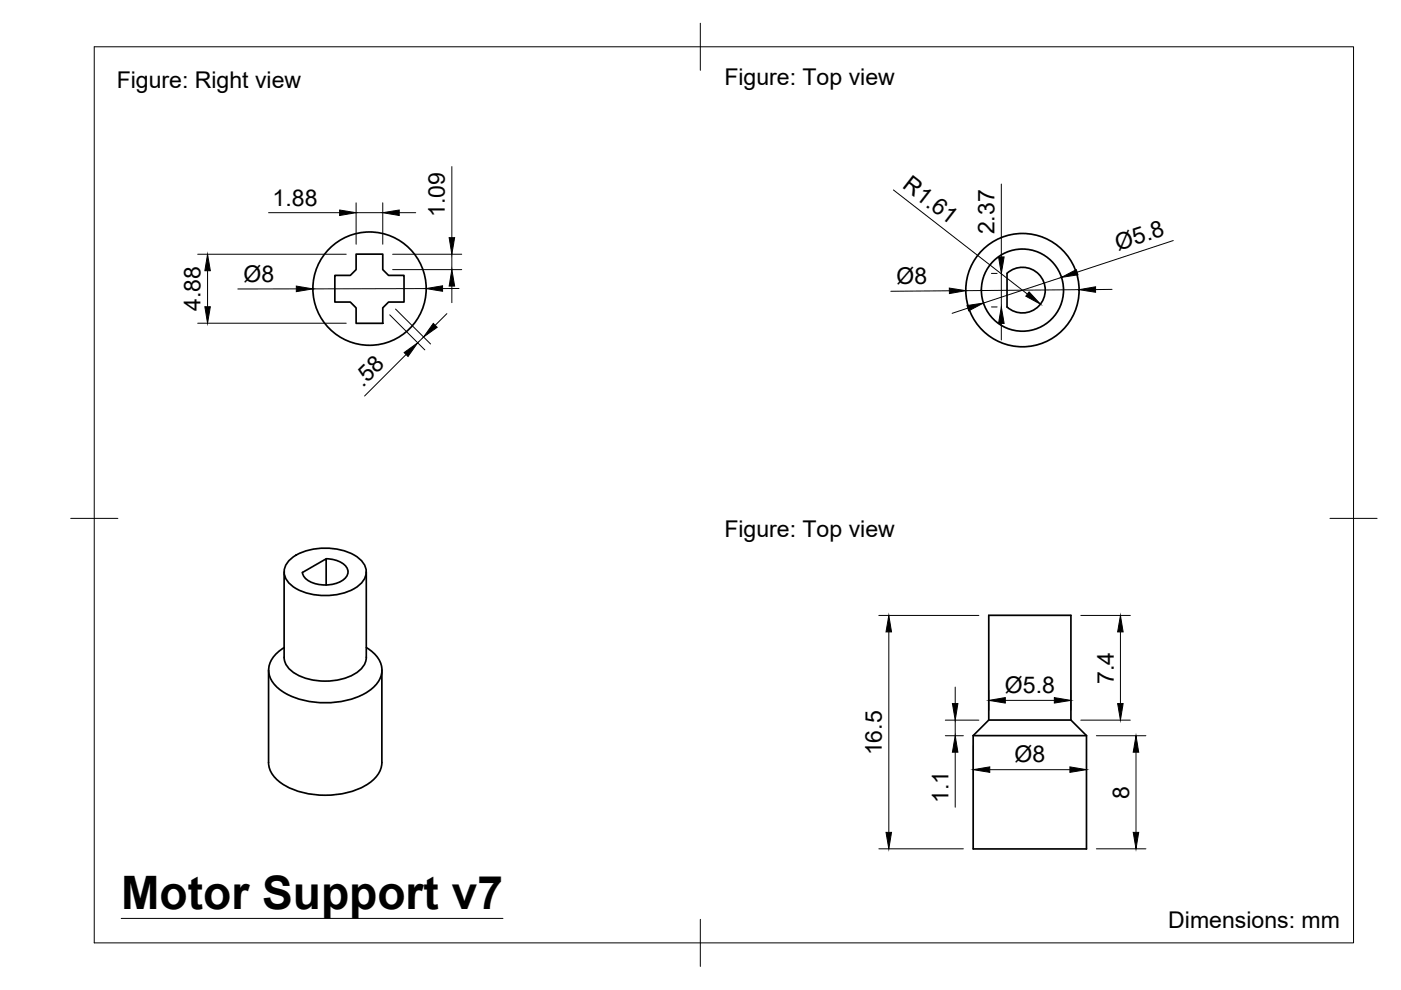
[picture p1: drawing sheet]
<svg xmlns="http://www.w3.org/2000/svg" width="297mm" height="210mm" viewBox="0 0 297 210" stroke-linecap="round" stroke-linejoin="round" font-family="sans-serif">
<!-- layer: Visible -->
<g fill="none" stroke="#000" stroke-width=".36">
<path d="M75.5 53.9h5.7v3.3l1.2 1.2h3.3v5.6h-3.3l-1.2 1.3v3.3h-5.7v-3.3l-1.2-1.3h-3.3v-5.6h3.3l1.2-1.2zM213.5 58a4.8 4.8 0 0 1 6.7 .1 4.8 4.8 0 0 1 0 6.8 4.8 4.8 0 0 1-6.7 .2v-7.1M61.2 119a11.4 11.4 0 0 1 9.6-2.7 8.9 8.9 0 0 1 6.5 3.4 3.4 3.4 0 0 1-1.3 4.5 13 13 0 0 1-14.1 0 3.4 3.4 0 0 1-.7-5.2zM69.2 118.5a4.9 4.9 0 0 1 4.5 2.2 2.49 2.49 0 0 1-2 2.8 7 7 0 0 1-7.1-1.1l-.5-1 5.1-2.9v5.6M60.2 121.3v18.1a4.6 4.6 0 0 0 3 3.8 13.1 13.1 0 0 0 13.1-1.1 3.7 3.7 0 0 0 1.4-2.7v-18.1M60.3 137.3a5.5 5.5 0 0 0-3.2 5.8 7.4 7.4 0 0 0 4.6 4.5 19 19 0 0 0 15.7-.6 5.8 5.8 0 0 0 3.5-5.7 6.1 6.1 0 0 0-3.2-4M56.9 142.1v19.6a5.7 5.7 0 0 0 3.1 4.6 18.5 18.5 0 0 0 17.9 0 5.7 5.7 0 0 0 3.1-4.6v-19.6M206.3 156h24.1M206.3 156v24h24.1v-24M209.6 152.7h17.5M227.1 152.7v-22.2h-17.5v22.2l-3.3 3.3M227.1 152.7l3.3 3.3"/>
<circle cx="78.3" cy="61.2" r="12"/>
<circle cx="216.8" cy="61.5" r="12"/>
<circle cx="216.8" cy="61.5" r="8.7"/>
</g>
<!-- layer: BORDER -->
<path d="M20 9.9h267v190h-267zM148.5 4.9v10M15 109.9h10M282 109.9h10M148.5 194.9v10" fill="none" stroke="#000" stroke-width=".21"/>
<!-- layer: Notes -->
<path d="M25.7 194.7h80.9" fill="none" stroke="#000" stroke-width=".21"/>
<!-- layer: FD_Dimensions -->
<g fill="none" stroke="#000" stroke-width=".21">
<path d="M95.8 35.3v15.1M212.3 39v15.5M41.9 53.9h31.5M44 57.4v7.6M56.9 45.1h15.1M75.5 43v8.8M75.5 45.1h5.7M81.2 43v8.8M83.2 57.2h14.7M83.2 53.9h14.7M84.6 45.1h3.5M95.8 53.9v3.3"/>
<path d="M189.4 40.3l28.4 22M210.2 58h1.2M212.3 58v7.1M225 58.8l-16.5 5.5M248.8 51l-20.4 6.7M41.9 68.5h31.5M62.8 61.2l-12.4 .1M82.6 66.8l7.5 7.4M83.9 65.5l7.4 7.4M86.1 75.2l-8.8 8.8M89.8 71.5l-1.2 1.2M90.3 61.2h-24"/>
<path d="M94.7 66.5l-2.4 2.5M95.8 60.7v3.5M97.3 61.2h-3.5M201.3 61.7l-12.4 .1M205.2 65.3l-3.3 1.1M210.2 65.1h1.2M212.3 68.6v3.5M228.8 61.4l-24 .2M235.8 61.4h-3.5M186.3 130.5h21.2M188.4 134v42.5M229.2 130.5h10.4"/>
<path d="M237.6 134v15.2M200.4 152.7h7.1M200.4 156h3.9M202.5 145.7v3.5M202.5 152.7v3.3M202.5 159.5v11.6M206.4 158.1v7.2M209.7 146.4v4.2M213.1 148.5h10.4M227.1 146.4v4.2M229.2 152.7h10.4M230.4 158.1v7.2"/>
<path d="M232.5 156h10.5M240.9 159.5v17M186.3 180h18M209.8 163.2h17M232.5 180h10.5"/>
</g>
<g fill="#000" stroke="#000" stroke-width=".21">
<path d="M44 53.9l.6 3.5h-1.2zM72 44.5l3.5 .6-3.5 .6zM81.2 45.1l3.4-.6v1.2zM95.2 50.4h1.2l-.6 3.5zM211.7 54.5h1.2l-.6 3.5zM225 58.8l3.2-1.6 .4 1.1zM43.4 65h1.2l-.6 3.5zM62.8 60.7l3.5 .5-3.5 .6zM85.7 74.8l2.9-2.1-2.1 2.9zM91.9 68.6l.8 .8-2.9 2.1zM90.3 61.2l3.5-.6v1.2zM95.8 57.2l.6 3.5h-1.2z"/>
<path d="M201.3 61.1l3.5 .5-3.5 .6zM205 64.8l3.5-.5-3.1 1.6zM212.3 65.1l.6 3.5h-1.2zM218.2 61.9l2.4 2.6-3.1-1.7zM228.8 61.4l3.5-.6v1.2zM188.4 130.5l.6 3.5h-1.1zM237.6 130.5l.5 3.5h-1.1zM201.9 149.2h1.2l-.6 3.5zM202.5 156l.6 3.5h-1.2zM209.7 148.5l3.4-.6v1.2zM223.5 147.9l3.6 .6-3.6 .6zM237 149.2h1.1l-.5 3.5z"/>
<path d="M240.9 156l.5 3.5h-1.1zM187.9 176.5h1.1l-.6 3.5zM206.4 163.2l3.4-.6v1.2zM226.8 162.6l3.6 .6-3.6 .6zM240.3 176.5h1.1l-.5 3.5z"/>
</g>
<text font-size="9.8" x="25.7" y="192.7">Motor Support v7</text>
<g font-size="4.9">
<text x="153.6" y="18">Figure: Top view</text>
<text x="24.7" y="18.6">Figure: Right view</text>
<text x="191.1" y="39.7" transform="rotate(38 191.1 39.7)">R1.61</text>
<text x="57.8" y="43.6">1.88</text>
<text x="94.3" y="46" transform="rotate(-90 94.3 46)">1.09</text>
<text x="210.8" y="49.7" transform="rotate(-90 210.8 49.7)">2.37</text>
<text x="237.1" y="53.2" transform="rotate(-18 237.1 53.2)">Ø5.8</text>
<text x="51.6" y="59.7">Ø8</text>
<text x="42.5" y="65.9" transform="rotate(-90 42.5 65.9)">4.88</text>
<text x="190.1" y="60.2" transform="rotate(-1 190.1 60.2)">Ø8</text>
<text x="76.9" y="82.2" transform="rotate(-45 76.9 82.2)">.58</text>
<text x="153.6" y="113.9">Figure: Top view</text>
<text x="213.1" y="147">Ø5.8</text>
<text x="236.2" y="145" transform="rotate(-90 236.2 145)">7.4</text>
<text x="187" y="160.2" transform="rotate(-90 187 160.2)">16.5</text>
<text x="215.1" y="161.6">Ø8</text>
<text x="201.1" y="170.3" transform="rotate(-90 201.1 170.3)">1.1</text>
<text x="239.4" y="169.3" transform="rotate(-90 239.4 169.3)">8</text>
<text x="247.7" y="196.8">Dimensions: mm</text>
</g>
</svg>
